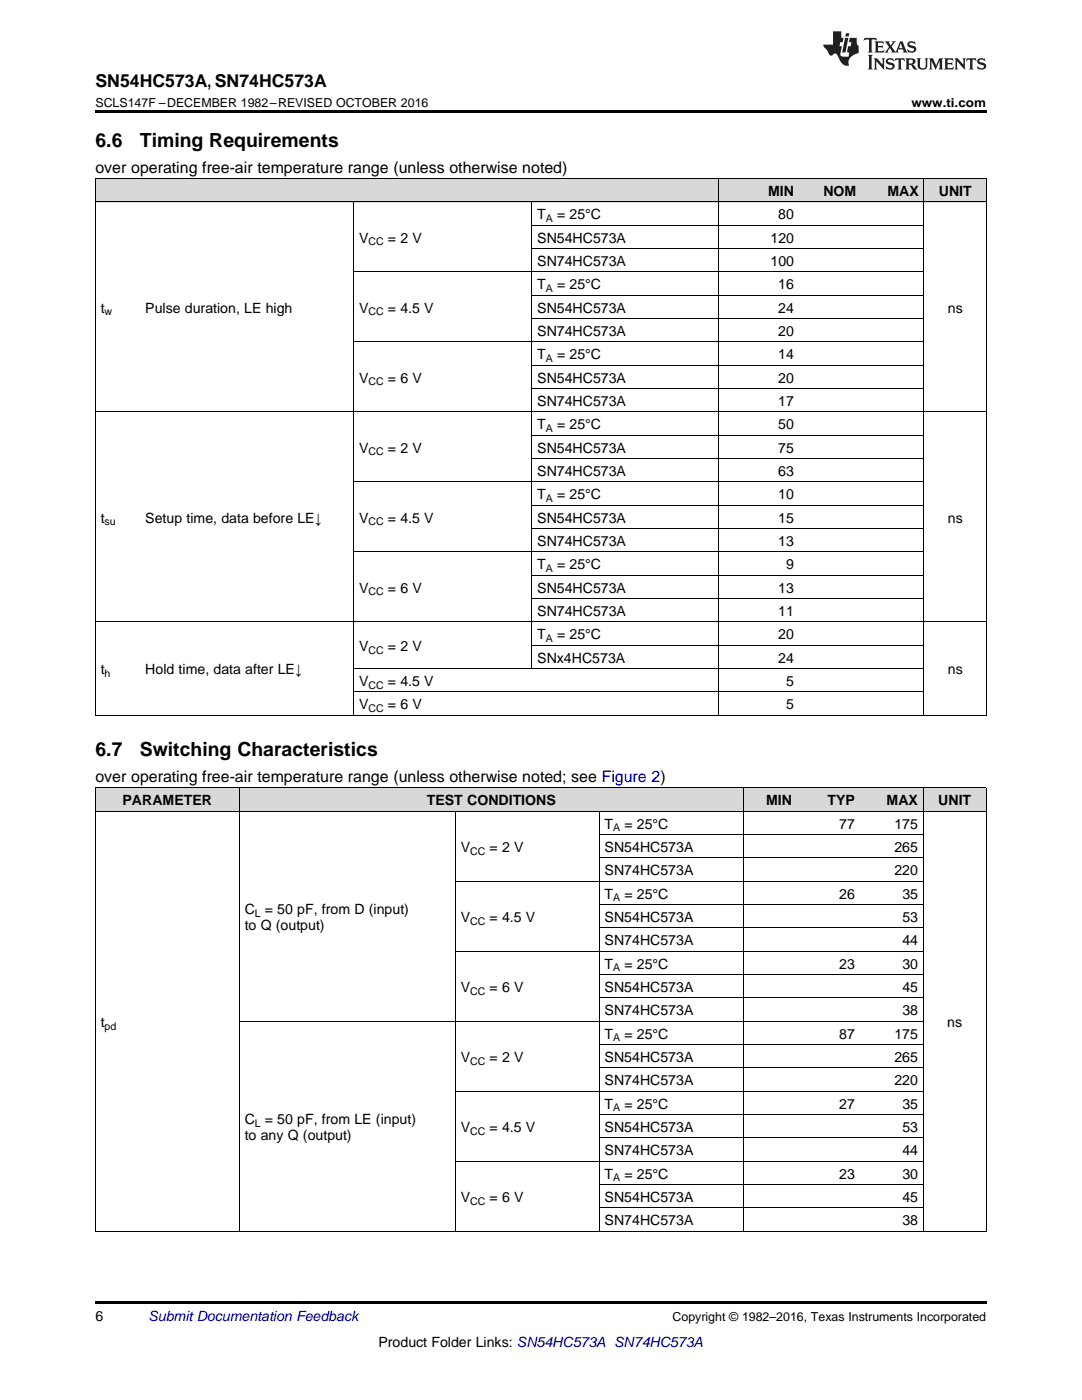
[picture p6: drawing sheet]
<svg xmlns="http://www.w3.org/2000/svg" width="216mm" height="279mm" viewBox="0 0 216 279" stroke-linecap="round" stroke-linejoin="round" font-family="sans-serif">
<g fill="#d8d8d8">
<path d="M19 157.3h9v4.7h-9z"/>
<path d="M28 157.3h19.8v4.7h-19.8z"/>
<path d="M47.8 157.3h41.3v4.7h-41.3z"/>
<path d="M89.1 157.3h1.8v4.7h-1.8z"/>
<path d="M90.9 157.3h28.7v4.7h-28.7z"/>
<path d="M119.6 157.3h28.7v4.7h-28.7z"/>
<path d="M148.3 157.3h10.8v4.7h-10.8z"/>
<path d="M159.1 157.3h12.6v4.7h-12.6z"/>
<path d="M171.7 157.3h12.6v4.7h-12.6z"/>
<path d="M184.3 157.3h12.5v4.7h-12.5z"/>
<path d="M19 35.7h8.9v4.7h-8.9z"/>
<path d="M27.9 35.7h42.7v4.7h-42.7z"/>
<path d="M70.6 35.7h35.6v4.7h-35.6z"/>
<path d="M106.2 35.7h37.3v4.7h-37.3z"/>
<path d="M143.5 35.7h16v4.7h-16z"/>
<path d="M159.5 35.7h12.4v4.7h-12.4z"/>
<path d="M171.9 35.7h12.5v4.7h-12.5z"/>
<path d="M184.4 35.7h12.4v4.7h-12.4z"/>
</g>
<path d="M19 22h177.8v.5h-177.8zM19 142.8h.2zM70.5 142.8h.1zM106 142.8h.2zM143.4 142.8h.1zM184.3 142.8h.1zM196.7 142.8h.1zM19 259.7h177.8v.5h-177.8z" fill="#000"/>
<g fill="none" stroke="#000" stroke-width=".2">
<path d="M19 35.6l177.8 .1v107.1M19.1 35.7v107.1M143.5 35.7v107.1M184.3 35.7v107.1M19 40.3h177.8M70.5 40.3v102.5M70.6 54.3h113.8M106.1 40.3v93.2M106.2 58.9h78.2M106.2 49.6h78.2M106.2 45h78.2M70.6 68.2h113.8"/>
<path d="M106.2 77.6h78.2M106.2 72.9h78.2M106.2 63.6h78.2M19 82.2h177.8M70.6 96.2h113.8M106.2 91.5h78.2M106.2 86.9h78.2M70.6 110.2h113.8M106.2 119.5h78.2M106.2 114.8h78.2M106.2 105.5h78.2M106.2 100.8h78.2"/>
<path d="M19 124.1h177.8M70.6 138.1h113.8M70.6 133.4h113.8M106.2 128.8h78.2M19 157.3h177.8M19 142.8h177.8M19.1 157.3v88.5M47.7 157.3v88.5M148.3 157.3v88.5M184.2 157.3v88.5M196.8 157.3v88.5M19 161.9h177.8"/>
<path d="M90.8 161.9v83.9M90.9 175.9h93.4M119.5 161.9v83.9M119.6 171.2h64.7M119.6 166.6h64.7M90.9 189.8h93.4M119.6 199.2h64.7M119.6 194.5h64.7M119.6 185.2h64.7M119.6 180.5h64.7M47.8 203.8h136.5M90.9 217.8h93.4"/>
<path d="M119.6 213.1h64.7M119.6 208.5h64.7M90.9 231.8h93.4M119.6 236.4h64.7M119.6 227.1h64.7M119.6 222.4h64.7M19 245.7h177.8M119.6 241.1h64.7"/>
</g>
<g fill="#231f20">
<path d="M172.5 7.6l-.1 .5 .4-.2h.6v.1v2.1l-.2 .4h.9l-.2-.4v-2.1l.1-.1h.5l.5 .2-.2-.5zM174.5 8.3l.2 .3v1.5l-.2 .4h1.8l.2-.6a1.04 1.04 0 0 1-1.3 .2v-.7h.6l.3 .2v-.6l-.3 .2h-.6v-.6l.8-.1 .4 .3-.2-.5zM176.5 8.3l.9 1.1-.9 1.1h.8l-.2-.2 .4-.7 .5 .7-.2 .2h1.5l-.2-.2 .2-.4h.9l.1 .4-.2 .2h1l-.3-.3-.7-1.9h-.5l-.9 2-.8-1 .9-1h-.8l.1 .3-.4 .5-.3-.6 .1-.2zM179.7 8.6l.4 1h-.7zM181.3 8.4a.63 .63 0 0 0-.2 .7 .63 .63 0 0 0 .6 .4l.6 .2 .1 .2a.75 .75 0 0 1-.7 .4 .75 .75 0 0 1-.6-.5l.1 .7 .1-.1a1.11 1.11 0 0 0 1.5-.6 1.13 1.13 0 0 0-1.2-.8l-.1-.4a1.04 1.04 0 0 1 1.2 .2l-.2-.5-.2 .1-.4-.2zM173.2 10.9l.2 .4v2.2l-.2 .4h1l-.3-.4v-2.2l.3-.4zM174.3 11.6l.3 .4v1.5l-.3 .4h.8l-.2-.4v-1.3l1.5 1.7v-1.9l.2-.4h-.7l.2 .4v.9l-1.1-1.3zM177 11.8a.62 .62 0 0 0-.2 .7 .62 .62 0 0 0 .6 .4l.6 .1 .1 .3a.76 .76 0 0 1-.7 .3 .76 .76 0 0 1-.7-.4l.2 .7 .1-.1a1.11 1.11 0 0 0 1.5-.6 1.13 1.13 0 0 0-1.2-.8l-.1-.4a1.04 1.04 0 0 1 1.2 .2l-.2-.6-.2 .1-.5-.1zM178.7 11.6l-.2 .6a.61 .61 0 0 1 .8-.3v1.6l-.2 .4h.9l-.2-.4v-1.6a.63 .63 0 0 1 .7 .3l-.1-.6zM180.6 11.6l.3 .4v1.5l-.3 .4h1l-.2-.2-.1-.8 .6 .2a.76 .76 0 0 0 1.2 .7l-1-1a.58 .58 0 0 0 .6-.5 .58 .58 0 0 0-.5-.6zM181.4 11.9h.1a.45 .45 0 0 1 .5 .1 .45 .45 0 0 1 .1 .5l-.8 .2zM182.9 11.6l.2 .2a2.17 2.17 0 0 0 .3 1.9 .99 .99 0 0 0 1.6-.6v-1.1l.2-.4h-.7l.2 .2a1.92 1.92 0 0 1-.2 1.8 .6 .6 0 0 1-.9-.5v-1.1l.2-.4zM185.4 11.6l.2 .4v1.5l-.2 .4h.7l-.2-.4v-1.4l.8 1.8 .8-1.8v1.4l-.2 .4h.9l-.2-.4v-1.5l.2-.4h-.8l-.6 1.5-.6-1.5zM188.4 11.6l.2 .4v1.5l-.2 .4h1.8l.1-.6a1.04 1.04 0 0 1-1.2 .1v-.6h.5l.4 .2v-.6l-.4 .2h-.5v-.7h.8l.3 .3-.1-.6zM190.5 11.6l.2 .4v1.5l-.2 .4h.7l-.2-.4v-1.3l1.5 1.7v-1.9l.2-.4h-.7l.2 .4v.9l-1.1-1.3zM192.9 11.6l-.1 .6a.61 .61 0 0 1 .7-.3l.1 1.6-.3 .4h1l-.3-.4 .1-1.6a.63 .63 0 0 1 .7 .3l-.1-.6zM195.2 11.8a.62 .62 0 0 0-.2 .7 .62 .62 0 0 0 .6 .4l.6 .1 .1 .3a.76 .76 0 0 1-.7 .3 .76 .76 0 0 1-.6-.4l.1 .7 .1-.1a1.11 1.11 0 0 0 1.6-.6 1.13 1.13 0 0 0-1.3-.8l-.1-.4a1.04 1.04 0 0 1 1.2 .2l-.1-.6-.2 .1-.5-.1z"/>
<path d="M166.2 6.3v2.6h-1.9v.4l.8 .9a.91 .91 0 0 0 1 .8 .56 .56 0 0 1 .5-.3 .56 .56 0 0 1 .5 .3l.4 .8a1.53 1.53 0 0 0 1.9 1.2 1.54 1.54 0 0 1 1-2.1l.9-.3v-1.4a1.52 1.52 0 0 1-.4-1.6h-1.3l-.2 .8h.5l-.2 .8h-.5l-.1 1v.2l.4 .1-.2 .8a1.93 1.93 0 0 1-1.6-.3l.3-1.8h-.5l.2-.8h.4l.2-.8h-.4v-1.3zM168.6 7.6l-.6 2.9h.7l.6-2.9zM168.8 6.6l-.1 .7h.6l.2-.7z"/>
</g>
<g font-size="3.9">
<text x="19" y="29.3">6.6</text>
<text x="27.9" y="29.3">Timing Requirements</text>
<text x="19" y="150.9">6.7</text>
<text x="27.9" y="150.9">Switching Characteristics</text>
</g>
<text font-size="3.5" x="19" y="17.3">SN54HC573A, SN74HC573A</text>
<g font-size="3.2">
<text x="19" y="34.4">over operating free-air temperature range (unless otherwise noted)</text>
<text x="19" y="156">over operating free-air temperature range (unless otherwise noted; see Figure 2)</text>
</g>
<g font-size="2.8">
<text x="153.2" y="39.1">MIN</text>
<text x="164.3" y="39.1">NOM</text>
<text x="177.1" y="39.1">MAX</text>
<text x="187.3" y="39.1">UNIT</text>
<text x="107.2" y="43.7">T</text>
<text x="111.2" y="43.7">= 25°C</text>
<text x="155.3" y="43.7">80</text>
<text x="71.6" y="48.4">V</text>
<text x="77.4" y="48.4">= 2 V</text>
<text x="107.2" y="48.4">SN54HC573A</text>
<text x="107.2" y="53.1">SN74HC573A</text>
<text x="153.7" y="48.4">120</text>
<text x="153.7" y="53.1">100</text>
<text x="107.2" y="57.7">T</text>
<text x="111.2" y="57.7">= 25°C</text>
<text x="155.3" y="57.7">16</text>
<text x="20.1" y="62.4">t</text>
<text x="29" y="62.4">Pulse duration, LE high</text>
<text x="71.6" y="62.4">V</text>
<text x="77.4" y="62.4">= 4.5 V</text>
<text x="107.2" y="62.4">SN54HC573A</text>
<text x="155.3" y="62.4">24</text>
<text x="189.1" y="62.4">ns</text>
<text x="107.2" y="67">SN74HC573A</text>
<text x="107.2" y="71.7">T</text>
<text x="111.2" y="71.7">= 25°C</text>
<text x="155.3" y="67">20</text>
<text x="155.3" y="71.7">14</text>
<text x="71.6" y="76.3">V</text>
<text x="77.4" y="76.3">= 6 V</text>
<text x="107.2" y="76.3">SN54HC573A</text>
<text x="155.3" y="76.3">20</text>
<text x="107.2" y="81">SN74HC573A</text>
<text x="155.3" y="81">17</text>
<text x="107.2" y="85.7">T</text>
<text x="111.2" y="85.7">= 25°C</text>
<text x="155.3" y="85.7">50</text>
<text x="71.6" y="90.3">V</text>
<text x="77.4" y="90.3">= 2 V</text>
<text x="107.2" y="90.3">SN54HC573A</text>
<text x="107.2" y="95">SN74HC573A</text>
<text x="155.3" y="90.3">75</text>
<text x="155.3" y="95">63</text>
<text x="107.2" y="99.6">T</text>
<text x="111.2" y="99.6">= 25°C</text>
<text x="155.3" y="99.6">10</text>
<text x="20.1" y="104.3">t</text>
<text x="29" y="104.3">Setup time, data before LE↓</text>
<text x="71.6" y="104.3">V</text>
<text x="77.4" y="104.3">= 4.5 V</text>
<text x="107.2" y="104.3">SN54HC573A</text>
<text x="155.3" y="104.3">15</text>
<text x="189.1" y="104.3">ns</text>
<text x="107.2" y="108.9">SN74HC573A</text>
<text x="107.2" y="113.6">T</text>
<text x="111.2" y="113.6">= 25°C</text>
<text x="155.3" y="108.9">13</text>
<text x="156.9" y="113.6">9</text>
<text x="71.6" y="118.3">V</text>
<text x="77.4" y="118.3">= 6 V</text>
<text x="107.2" y="118.3">SN54HC573A</text>
<text x="155.3" y="118.3">13</text>
<text x="107.2" y="122.9">SN74HC573A</text>
<text x="155.3" y="122.9">11</text>
<text x="71.6" y="129.9">V</text>
<text x="77.4" y="129.9">= 2 V</text>
<text x="107.2" y="127.6">T</text>
<text x="111.2" y="127.6">= 25°C</text>
<text x="155.3" y="127.6">20</text>
<text x="20.1" y="134.5">t</text>
<text x="29" y="134.5">Hold time, data after LE↓</text>
<text x="71.6" y="136.9">V</text>
<text x="77.4" y="136.9">= 4.5 V</text>
<text x="107.2" y="132.2">SNx4HC573A</text>
<text x="155.3" y="132.2">24</text>
<text x="156.9" y="136.9">5</text>
<text x="189.1" y="134.5">ns</text>
<text x="71.6" y="141.5">V</text>
<text x="77.4" y="141.5">= 6 V</text>
<text x="156.9" y="141.5">5</text>
<text x="24.4" y="160.7">PARAMETER</text>
<text x="85.2" y="160.7">TEST CONDITIONS</text>
<text x="152.9" y="160.7">MIN</text>
<text x="165.1" y="160.7">TYP</text>
<text x="176.9" y="160.7">MAX</text>
<text x="187.2" y="160.7">UNIT</text>
<text x="120.6" y="165.3">T</text>
<text x="124.6" y="165.3">= 25°C</text>
<text x="167.5" y="165.3">77</text>
<text x="178.5" y="165.3">175</text>
<text x="91.9" y="170">V</text>
<text x="97.7" y="170">= 2 V</text>
<text x="120.6" y="170">SN54HC573A</text>
<text x="178.5" y="170">265</text>
<text x="120.6" y="174.7">SN74HC573A</text>
<text x="120.6" y="179.3">T</text>
<text x="124.6" y="179.3">= 25°C</text>
<text x="167.5" y="179.3">26</text>
<text x="178.5" y="174.7">220</text>
<text x="180.1" y="179.3">35</text>
<text x="48.8" y="182.4">C</text>
<text x="48.8" y="185.6">to Q (output)</text>
<text x="52.8" y="182.4">= 50 pF, from D (input)</text>
<text x="91.9" y="184">V</text>
<text x="97.7" y="184">= 4.5 V</text>
<text x="120.6" y="184">SN54HC573A</text>
<text x="180.1" y="184">53</text>
<text x="120.6" y="188.6">SN74HC573A</text>
<text x="180.1" y="188.6">44</text>
<text x="91.9" y="197.9">V</text>
<text x="97.7" y="197.9">= 6 V</text>
<text x="120.6" y="193.3">T</text>
<text x="120.6" y="197.9">SN54HC573A</text>
<text x="124.6" y="193.3">= 25°C</text>
<text x="167.5" y="193.3">23</text>
<text x="180.1" y="193.3">30</text>
<text x="180.1" y="197.9">45</text>
<text x="120.6" y="202.6">SN74HC573A</text>
<text x="180.1" y="202.6">38</text>
<text x="20.1" y="204.9">t</text>
<text x="120.6" y="207.3">T</text>
<text x="124.6" y="207.3">= 25°C</text>
<text x="167.5" y="207.3">87</text>
<text x="178.5" y="207.3">175</text>
<text x="189" y="204.9">ns</text>
<text x="91.9" y="211.9">V</text>
<text x="97.7" y="211.9">= 2 V</text>
<text x="120.6" y="211.9">SN54HC573A</text>
<text x="178.5" y="211.9">265</text>
<text x="120.6" y="216.6">SN74HC573A</text>
<text x="120.6" y="221.2">T</text>
<text x="124.6" y="221.2">= 25°C</text>
<text x="167.5" y="221.2">27</text>
<text x="178.5" y="216.6">220</text>
<text x="180.1" y="221.2">35</text>
<text x="48.8" y="224.3">C</text>
<text x="48.8" y="227.5">to any Q (output)</text>
<text x="52.8" y="224.3">= 50 pF, from LE (input)</text>
<text x="91.9" y="225.9">V</text>
<text x="97.7" y="225.9">= 4.5 V</text>
<text x="120.6" y="225.9">SN54HC573A</text>
<text x="180.1" y="225.9">53</text>
<text x="120.6" y="230.5">SN74HC573A</text>
<text x="180.1" y="230.5">44</text>
<text x="91.9" y="239.9">V</text>
<text x="97.7" y="239.9">= 6 V</text>
<text x="120.6" y="235.2">T</text>
<text x="120.6" y="239.9">SN54HC573A</text>
<text x="124.6" y="235.2">= 25°C</text>
<text x="167.5" y="235.2">23</text>
<text x="180.1" y="235.2">30</text>
<text x="180.1" y="239.9">45</text>
<text x="120.6" y="244.5">SN74HC573A</text>
<text x="180.1" y="244.5">38</text>
<text x="19" y="263.6">6</text>
<text x="75.5" y="268.9">Product Folder Links: SN54HC573A SN74HC573A</text>
</g>
<text font-size="2.8" fill="#0000c8" x="29.6" y="263.6">Submit Documentation Feedback</text>
<g font-size="2.5">
<text x="19" y="21.4">SCLS147F –DECEMBER 1982–REVISED OCTOBER 2016</text>
<text x="181.9" y="21.4">www.ti.com</text>
<text x="134.2" y="263.6">Copyright © 1982–2016, Texas Instruments Incorporated</text>
</g>
<g font-size="2.1">
<text x="108.9" y="44.3">A</text>
<text x="73.5" y="49">CC</text>
<text x="108.9" y="58.3">A</text>
<text x="20.9" y="62.9">w</text>
<text x="73.5" y="62.9">CC</text>
<text x="73.5" y="76.9">CC</text>
<text x="108.9" y="72.2">A</text>
<text x="108.9" y="86.2">A</text>
<text x="73.5" y="90.9">CC</text>
<text x="108.9" y="100.2">A</text>
<text x="20.9" y="104.8">su</text>
<text x="73.5" y="104.8">CC</text>
<text x="73.5" y="118.8">CC</text>
<text x="108.9" y="114.2">A</text>
<text x="73.5" y="130.5">CC</text>
<text x="108.9" y="128.1">A</text>
<text x="20.9" y="135.1">h</text>
<text x="73.5" y="137.4">CC</text>
<text x="73.5" y="142.1">CC</text>
<text x="122.3" y="165.9">A</text>
<text x="93.8" y="170.6">CC</text>
<text x="122.3" y="179.9">A</text>
<text x="50.8" y="183">L</text>
<text x="93.8" y="184.5">CC</text>
<text x="122.3" y="193.9">A</text>
<text x="93.8" y="198.5">CC</text>
<text x="20.9" y="205.5">pd</text>
<text x="122.3" y="207.8">A</text>
<text x="93.8" y="212.5">CC</text>
<text x="122.3" y="221.8">A</text>
<text x="50.8" y="224.9">L</text>
<text x="93.8" y="226.4">CC</text>
<text x="122.3" y="235.8">A</text>
<text x="93.8" y="240.4">CC</text>
</g>
</svg>
